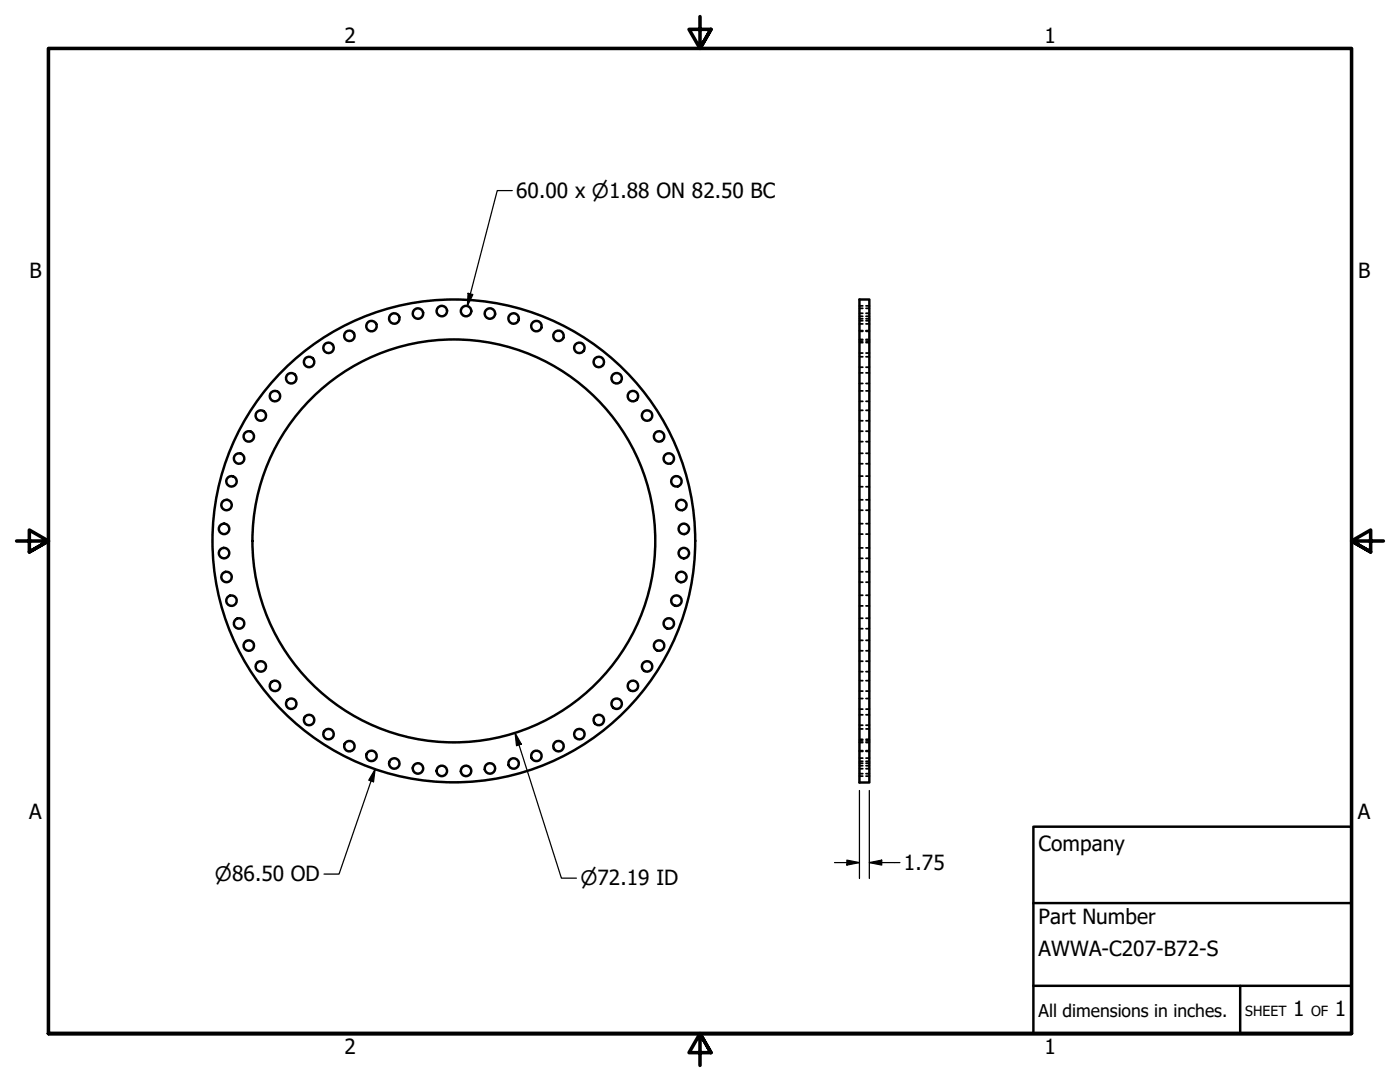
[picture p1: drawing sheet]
<svg xmlns="http://www.w3.org/2000/svg" width="279mm" height="216mm" viewBox="0 0 279 216" stroke-linecap="round" stroke-linejoin="round" font-family="sans-serif">
<!-- layer: Visible (ANSI) -->
<g fill="none" stroke="#000" stroke-width=".49">
<path d="M171.5 59.8h2v96.3h-2z"/>
<circle cx="54.9" cy="79" r="1.04"/>
<circle cx="58.1" cy="75.5" r="1.04"/>
<circle cx="61.7" cy="72.2" r="1.04"/>
<circle cx="65.6" cy="69.4" r="1.04"/>
<circle cx="69.7" cy="67" r="1.04"/>
<circle cx="74.1" cy="65.1" r="1.04"/>
<circle cx="78.7" cy="63.6" r="1.04"/>
<circle cx="83.4" cy="62.6" r="1.04"/>
<circle cx="88.2" cy="62.1" r="1.04"/>
<circle cx="93" cy="62.1" r="1.04"/>
<circle cx="97.8" cy="62.6" r="1.04"/>
<circle cx="102.5" cy="63.6" r="1.04"/>
<circle cx="107.1" cy="65.1" r="1.04"/>
<circle cx="111.5" cy="67" r="1.04"/>
<circle cx="115.6" cy="69.4" r="1.04"/>
<circle cx="119.5" cy="72.2" r="1.04"/>
<circle cx="123.1" cy="75.5" r="1.04"/>
<circle cx="126.3" cy="79" r="1.04"/>
<circle cx="46.2" cy="96" r="1.04"/>
<circle cx="47.7" cy="91.5" r="1.04"/>
<circle cx="49.7" cy="87.1" r="1.04"/>
<circle cx="52.1" cy="82.9" r="1.04"/>
<circle cx="129.1" cy="82.9" r="1.04"/>
<circle cx="131.5" cy="87.1" r="1.04"/>
<circle cx="133.5" cy="91.5" r="1.04"/>
<circle cx="135" cy="96" r="1.04"/>
<circle cx="44.7" cy="105.5" r="1.04"/>
<circle cx="44.7" cy="110.4" r="1.04"/>
<circle cx="45.2" cy="100.8" r="1.04"/>
<circle cx="45.2" cy="115.1" r="1.04"/>
<circle cx="46.2" cy="119.9" r="1.04"/>
<circle cx="90.6" cy="107.9" r="48.2"/>
<circle cx="90.6" cy="107.9" r="40.2"/>
<circle cx="135" cy="119.9" r="1.04"/>
<circle cx="136" cy="100.8" r="1.04"/>
<circle cx="136" cy="115.1" r="1.04"/>
<circle cx="136.5" cy="105.5" r="1.04"/>
<circle cx="136.5" cy="110.4" r="1.04"/>
<circle cx="47.7" cy="124.4" r="1.04"/>
<circle cx="49.7" cy="128.8" r="1.04"/>
<circle cx="52.1" cy="133" r="1.04"/>
<circle cx="54.9" cy="136.9" r="1.04"/>
<circle cx="126.3" cy="136.9" r="1.04"/>
<circle cx="129.1" cy="133" r="1.04"/>
<circle cx="131.5" cy="128.8" r="1.04"/>
<circle cx="133.5" cy="124.4" r="1.04"/>
<circle cx="58.1" cy="140.4" r="1.04"/>
<circle cx="61.7" cy="143.7" r="1.04"/>
<circle cx="65.6" cy="146.5" r="1.04"/>
<circle cx="69.7" cy="148.9" r="1.04"/>
<circle cx="74.1" cy="150.8" r="1.04"/>
<circle cx="78.7" cy="152.3" r="1.04"/>
<circle cx="83.4" cy="153.3" r="1.04"/>
<circle cx="88.2" cy="153.8" r="1.04"/>
<circle cx="93" cy="153.8" r="1.04"/>
<circle cx="97.8" cy="153.3" r="1.04"/>
<circle cx="102.5" cy="152.3" r="1.04"/>
<circle cx="107.1" cy="150.8" r="1.04"/>
<circle cx="111.5" cy="148.9" r="1.04"/>
<circle cx="115.6" cy="146.5" r="1.04"/>
<circle cx="119.5" cy="143.7" r="1.04"/>
<circle cx="123.1" cy="140.4" r="1.04"/>
</g>
<!-- layer: Hidden (ANSI) -->
<g fill="none" stroke="#000" stroke-width=".35">
<path d="M171.5 67.7h.7M171.5 63.6h.7M171.5 61.5h.7M171.5 64.6h.7M171.5 62.5h.7M171.5 66.1h.7M171.5 64h.7M171.5 68.1h.7M171.5 66h.7M171.5 70.4h.7M171.5 68.4h.7M171.5 73.3h.7"/>
<path d="M171.5 71.2h.7M171.5 76.5h.7M171.5 74.4h.7M171.5 78h.7M171.5 63.1h.7M171.5 61h.7M172.8 67.7h.7M172.8 63.6h.7M172.8 61.5h.7M172.8 64.6h.7M172.8 62.5h.7M172.8 66.1h.7"/>
<path d="M172.8 64h.7M172.8 68.1h.7M172.8 66h.7M172.8 70.4h.7M172.8 68.4h.7M172.8 73.3h.7M172.8 71.2h.7M172.8 76.5h.7M172.8 74.4h.7M172.8 78h.7M172.8 63.1h.7M172.8 61h.7"/>
<path d="M171.5 80.1h.7M171.5 84h.7M171.5 81.9h.7M171.5 88.1h.7M171.5 86h.7M171.5 92.5h.7M171.5 90.5h.7M171.5 97.1h.7M171.5 95h.7M171.5 99.7h.7M172.8 80.1h.7M172.8 84h.7"/>
<path d="M172.8 81.9h.7M172.8 88.1h.7M172.8 86h.7M172.8 92.5h.7M172.8 90.5h.7M172.8 97.1h.7M172.8 95h.7M172.8 99.7h.7M171.5 101.8h.7M171.5 106.6h.7M171.5 104.5h.7M171.5 111.4h.7"/>
<path d="M171.5 109.3h.7M171.5 116.2h.7M171.5 114.1h.7M171.5 118.8h.7M172.8 101.8h.7M172.8 106.6h.7M172.8 104.5h.7M172.8 111.4h.7M172.8 109.3h.7M172.8 116.2h.7M172.8 114.1h.7M172.8 118.8h.7"/>
<path d="M171.5 120.9h.7M171.5 125.4h.7M171.5 123.4h.7M171.5 129.9h.7M171.5 127.8h.7M171.5 134h.7M171.5 131.9h.7M171.5 137.9h.7M171.5 135.8h.7M171.5 139.4h.7M172.8 120.9h.7M172.8 125.4h.7"/>
<path d="M172.8 123.4h.7M172.8 129.9h.7M172.8 127.8h.7M172.8 134h.7M172.8 131.9h.7M172.8 137.9h.7M172.8 135.8h.7M172.8 139.4h.7M171.5 148.2h.7M171.5 141.5h.7M171.5 144.7h.7M171.5 142.6h.7"/>
<path d="M171.5 147.5h.7M171.5 145.5h.7M171.5 149.9h.7M171.5 147.8h.7M171.5 151.9h.7M171.5 149.8h.7M171.5 153.4h.7M171.5 151.3h.7M171.5 154.4h.7M171.5 152.3h.7M171.5 154.9h.7M171.5 152.8h.7"/>
<path d="M172.8 148.2h.7M172.8 141.5h.7M172.8 144.7h.7M172.8 142.6h.7M172.8 147.5h.7M172.8 145.5h.7M172.8 149.9h.7M172.8 147.8h.7M172.8 151.9h.7M172.8 149.8h.7M172.8 153.4h.7M172.8 151.3h.7"/>
<path d="M172.8 154.4h.7M172.8 152.3h.7M172.8 154.9h.7M172.8 152.8h.7"/>
</g>
<!-- layer: Border (ANSI) -->
<path d="M139.7 3.3v6.4l-2.2-3.8h4.4l-2.2 3.8 2.2-3.8M3.3 107.9h6.4l-3.8-2.1v4.3l3.8-2.2-3.8 2.2M276.1 107.9h-6.4l3.8-2.1v4.3l-3.8-2.2 3.8 2.2M9.7 206.2v-196.5h260v196.5h-260h260M141.9 210l-2.2-3.8 2.2 3.8h-4.4l2.2-3.8v6.4" fill="none" stroke="#000" stroke-width=".71"/>
<!-- layer: Title (ANSI) -->
<path d="M206.2 165h63.5v41.2h-63.5zM206.2 196.7h63.5M206.2 180.2h63.5M247.5 196.7v9.5" fill="none" stroke="#000" stroke-width=".49"/>
<!-- layer: Dimension (ANSI) -->
<path d="M102.2 38h-3l-5.9 23.1M93.4 58.5l1 .3-1.1 2.3zM74.9 153.5l-.4 2.5-.9-.3zM74.9 153.5l-7.2 20.9h-3M102.8 146.3l1.2 2.2-.9 .3zM102.8 146.3l9.2 28.9h3M171.5 157.7v17.6M173.5 157.7v17.6M166.5 172.1h5M169 171.6l2.5 .5-2.5 .5zM173.5 172.1l2.5-.5v1zM173.5 172.1h6.1" fill="none" stroke="#000" stroke-width=".25"/>
<g fill="#000">
<path d="M93.4 58.5l1 .3-1.1 2.3z" fill-rule="evenodd"/>
<path d="M74.9 153.5l-.4 2.5-.9-.3z" fill-rule="evenodd"/>
<path d="M102.8 146.3l1.2 2.2-.9 .3z" fill-rule="evenodd"/>
<path d="M169 171.6l2.5 .5-2.5 .5z" fill-rule="evenodd"/>
<path d="M173.5 172.1l2.5-.5v1z" fill-rule="evenodd"/>
</g>
<g font-size="4.2">
<text x="68.7" y="8.6">2</text>
<text x="208.4" y="8.6">1</text>
<text x="103" y="39.5">60.00 x ⌀1.88 ON 82.50 BC</text>
<text x="5.9" y="55.5">B</text>
<text x="271" y="55.5">B</text>
<text x="5.8" y="163.4">A</text>
<text x="271" y="163.4">A</text>
<text x="180.4" y="173.6">1.75</text>
<text x="207.3" y="169.8">Company</text>
<text x="207.3" y="184.4">Part Number</text>
<text x="207.3" y="190.7">AWWA-C207-B72-S</text>
<text x="258.1" y="202.8">1</text>
<text x="266.4" y="202.8">1</text>
<text x="68.7" y="210.3">2</text>
<text x="208.4" y="210.3">1</text>
</g>
<g font-size="4">
<text x="42.9" y="175.9">⌀86.50 OD</text>
<text x="115.9" y="176.7">⌀72.19 ID</text>
</g>
<text font-size="3.5" x="207.3" y="202.9">All dimensions in inches.</text>
<g font-size="2.8">
<text x="248.5" y="202.8">SHEET</text>
<text x="261.7" y="202.8">OF</text>
</g>
</svg>
